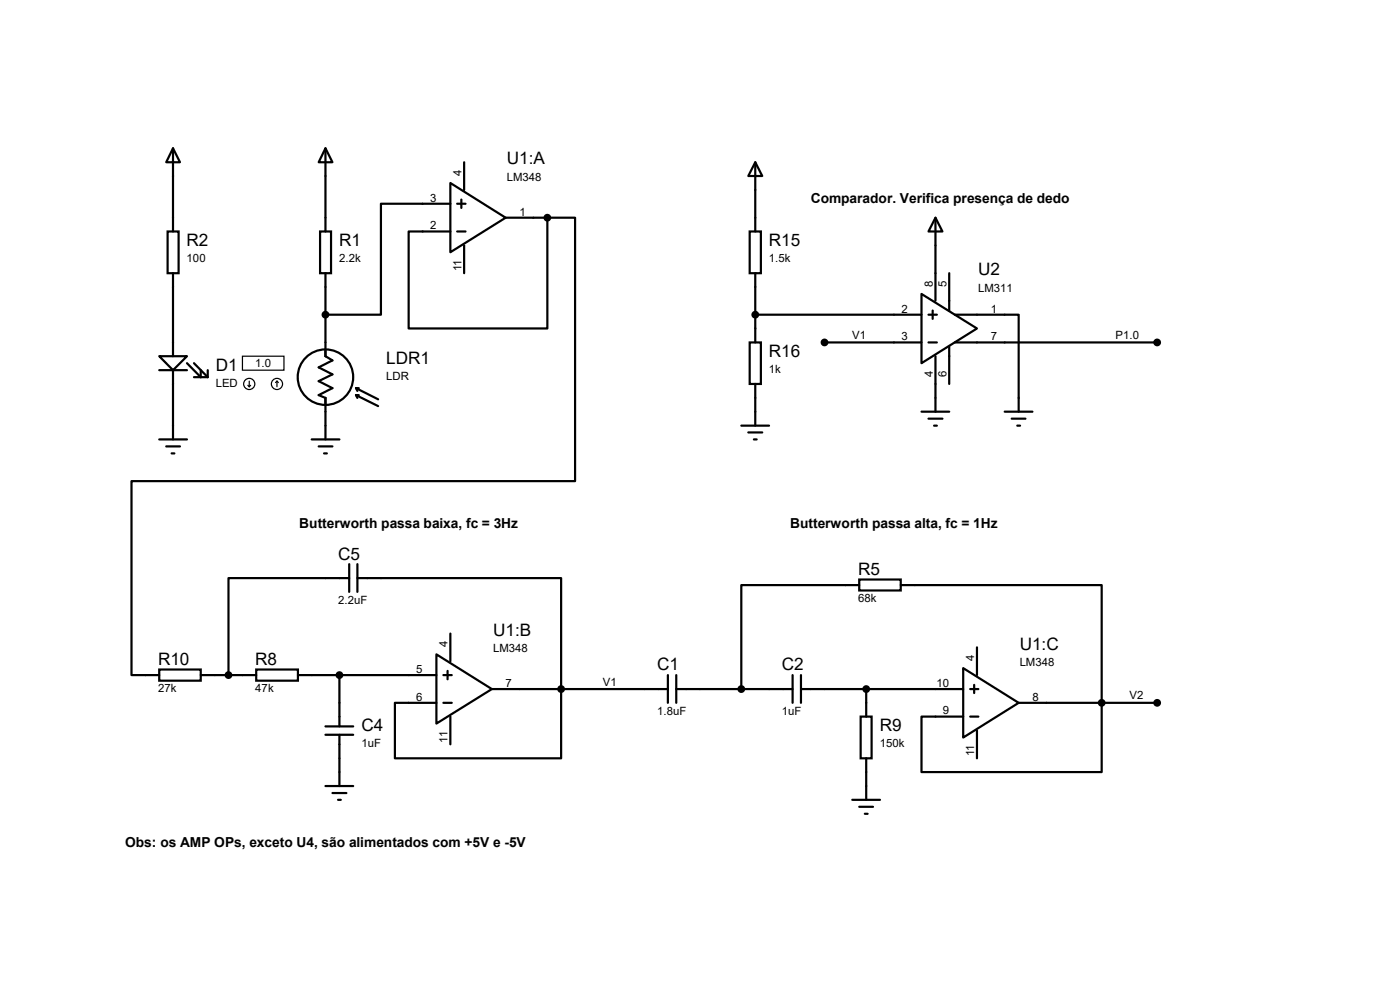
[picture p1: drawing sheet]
<svg xmlns="http://www.w3.org/2000/svg" width="297mm" height="210mm" viewBox="0 0 297 210" stroke-linecap="round" stroke-linejoin="round" font-family="sans-serif">
<g fill="none" stroke="#000" stroke-width=".47">
<path d="M36.7 31.5l1.5 2.9h-2.9zM36.7 31.5v17.6M69 31.5l1.5 2.9h-2.9zM69 31.5v17.6M95.5 38.8l11.8 7.4-11.8 7.3zM98.5 34.4v5.9M160.2 34.4l1.5 2.9h-3zM160.2 34.4v14.7M35.6 49.1h2.3v8.9h-2.3zM36.7 58v17.6M67.9 49.1h2.3v8.9h-2.3zM69 58v17.6l1.5 .9-2.9 1.4 2.9 1.5-2.9 1.5 2.9 1.4-2.9 1.5 1.4 .6v8.8"/>
<path d="M95.5 43.2h-14.7v23.6h-11.8M97 49.1h1.8M97 43.2h1.8M97.9 42.3v1.8M98.5 52.1v5.9M107.3 46.2h8.8M116.1 46.2v23.5h-29.4v-20.6h8.8M116.1 46.2h5.9v55.9h-94.1v41.1h5.9M159 49.1h2.4v8.9h-2.4zM160.2 58v14.6M198.5 46.2l1.4 2.9h-2.9zM198.5 46.2v17.6"/>
<path d="M201.4 58v7.9M33.8 75.6h5.9l-3 2.9zM33.8 78.5h5.9M36.7 78.5v14.7M39.7 77l2.9 3v-1.5M41.1 77l3 3M44.1 78.5v1.5M159 72.6h2.4v8.8h-2.4zM160.2 66.8h35.3M174.9 72.6h20.6M195.5 62.4l11.8 7.3-11.8 7.3zM197 66.8h1.8"/>
<path d="M197 72.6h1.8M197.9 65.9v1.7M198.5 75.6v11.7M201.4 73.5v7.9M202.6 66.8h13.5v20.5M202.6 72.6h42.9M33.8 93.2h5.9M35.3 94.7h2.9M36.4 96.2h.6M41.1 80h3M66.1 93.2h5.9M67.6 94.7h2.9"/>
<path d="M68.7 96.2h.6M75.5 83.8l4.7 2.3M75.5 83.8l.3 .6M75.5 83.8h.6M75.5 82.3l4.7 2.4M75.5 82.3l.3 .6M75.5 82.3h.6M157.3 90.3h5.9M158.7 91.7h3M159.9 93.2h.6M160.2 81.4v8.9M195.5 87.3h5.9"/>
<path d="M197 88.8h2.9M198.2 90.3h.6M213.1 87.3h5.9M214.6 88.8h3M215.8 90.3h.6M74.1 119.7v5.9M75.8 119.7v5.9M74.1 122.6h-25.6v20.6M75.8 122.6h43.2v38.3h-35.2v-11.8h8.8M92.6 138.8l11.8 7.4-11.8 7.3zM95.5 134.4v5.9M182.3 122.9h8.8v2.4h-8.8z"/>
<path d="M182.3 124.1h-25v22.1M191.1 124.1h42.6v39.7h-38.2v-11.8h8.8M207.3 137.3v5.9M33.8 142h8.8v2.4h-8.8zM42.6 143.2h11.8M54.4 142h8.8v2.4h-8.8zM63.2 143.2h29.4M69 155.9h5.9M69 154.1h5.9M72 143.2v10.9M72 155.9v10.9M94.1 143.2h1.7"/>
<path d="M94.1 149.1h1.7M95 142.3v1.8M95.5 152v5.9M104.4 146.2h37.3M141.7 143.2v5.9M143.5 146.2h24.6M143.5 143.2v5.9M168.1 143.2v5.9M169.9 146.2h34.4M169.9 143.2v5.9M182.6 152h2.3v8.9h-2.3zM183.8 146.2v5.8"/>
<path d="M204.3 141.7l11.8 7.4-11.8 7.4zM205.8 146.2h1.8M205.8 152h1.8M206.7 145.3v1.7M207.3 155v5.9M216.1 149.1h29.4M69 166.8h5.9M70.5 168.2h3M71.7 169.7h.6M180.8 169.7h5.9M182.3 171.2h2.9M183.5 172.6h.6"/>
<path d="M183.8 160.9v8.8"/>
<circle cx="69" cy="80" r="5.9"/>
</g>
<g fill="none" stroke="#000" stroke-width=".25">
<path d="M51.4 75.6h8.8v2.9h-8.8zM52.6 81.7l.3 .3M52.9 80.9v1.1M53.2 81.7l-.3 .3M58.8 80.9l-.3 .3M58.8 80.9l.3 .3M58.8 80.9v1.1"/>
<circle cx="52.9" cy="81.4" r="1.19"/>
<circle cx="58.8" cy="81.4" r="1.19"/>
</g>
<g fill="#000" stroke="#000" stroke-width=".47">
<circle cx="116.1" cy="46.2" r=".59"/>
<circle cx="69" cy="66.8" r=".59"/>
<circle cx="160.2" cy="66.8" r=".59"/>
<circle cx="174.9" cy="72.6" r=".59"/>
<circle cx="245.5" cy="72.6" r=".59"/>
<circle cx="48.5" cy="143.2" r=".59"/>
<circle cx="72" cy="143.2" r=".59"/>
<circle cx="119" cy="146.2" r=".59"/>
<circle cx="157.3" cy="146.2" r=".59"/>
<circle cx="183.8" cy="146.2" r=".59"/>
<circle cx="233.7" cy="149.1" r=".59"/>
<circle cx="245.5" cy="149.1" r=".59"/>
</g>
<g font-size="3.6">
<text x="107.5" y="34.9">U1:A</text>
<text x="39.6" y="52.2">R2</text>
<text x="72" y="52.2">R1</text>
<text x="163.1" y="52.2">R15</text>
<text x="207.5" y="58.4">U2</text>
<text x="82" y="77.2">LDR1</text>
<text x="163.1" y="75.7">R16</text>
<text x="45.8" y="78.7">D1</text>
<text x="71.8" y="118.7">C5</text>
<text x="182" y="121.9">R5</text>
<text x="104.6" y="134.9">U1:B</text>
<text x="216.3" y="137.8">U1:C</text>
<text x="33.5" y="141.1">R10</text>
<text x="54.1" y="141.1">R8</text>
<text x="139.4" y="142.2">C1</text>
<text x="165.9" y="142.2">C2</text>
<text x="76.7" y="155.1">C4</text>
<text x="186.6" y="155.1">R9</text>
</g>
<g font-size="2.9">
<text x="172" y="43">Comparador. Verifica presença de dedo</text>
<text x="63.5" y="112">Butterworth passa baixa, fc = 3Hz</text>
<text x="167.6" y="112">Butterworth passa alta, fc = 1Hz</text>
<text x="26.5" y="179.6">Obs: os AMP OPs, exceto U4, são alimentados com +5V e -5V</text>
</g>
<g font-size="2.4">
<text x="97.9" y="37.3" transform="rotate(-90 97.9 37.3)">4</text>
<text x="107.5" y="38.4">LM348</text>
<text x="91.2" y="42.8">3</text>
<text x="110.2" y="45.7">1</text>
<text x="91.2" y="48.6">2</text>
<text x="39.6" y="55.5">100</text>
<text x="72" y="55.5">2.2k</text>
<text x="97.9" y="57.5" transform="rotate(-90 97.9 57.5)">11</text>
<text x="163.1" y="55.5">1.5k</text>
<text x="197.9" y="60.9" transform="rotate(-90 197.9 60.9)">8</text>
<text x="200.8" y="60.9" transform="rotate(-90 200.8 60.9)">5</text>
<text x="207.5" y="61.9">LM311</text>
<text x="180.8" y="71.9">V1</text>
<text x="191.2" y="66.3">2</text>
<text x="210.2" y="66.3">1</text>
<text x="236.7" y="71.9">P1.0</text>
<text x="54.1" y="77.9">1.0</text>
<text x="191.2" y="72.2">3</text>
<text x="210.2" y="72.2">7</text>
<text x="45.8" y="82">LED</text>
<text x="82" y="80.5">LDR</text>
<text x="163.1" y="79.1">1k</text>
<text x="197.9" y="79.9" transform="rotate(-90 197.9 79.9)">4</text>
<text x="200.8" y="79.9" transform="rotate(-90 200.8 79.9)">6</text>
<text x="71.8" y="128.1">2.2uF</text>
<text x="182" y="127.8">68k</text>
<text x="95" y="137.3" transform="rotate(-90 95 137.3)">4</text>
<text x="88.3" y="142.7">5</text>
<text x="104.6" y="138.3">LM348</text>
<text x="206.7" y="140.3" transform="rotate(-90 206.7 140.3)">4</text>
<text x="216.3" y="141.3">LM348</text>
<text x="33.5" y="146.9">27k</text>
<text x="54.1" y="146.9">47k</text>
<text x="88.3" y="148.6">6</text>
<text x="107.3" y="145.7">7</text>
<text x="127.9" y="145.5">V1</text>
<text x="198.7" y="145.7">10</text>
<text x="219" y="148.6">8</text>
<text x="239.6" y="148.4">V2</text>
<text x="139.4" y="151.6">1.8uF</text>
<text x="165.9" y="151.6">1uF</text>
<text x="200" y="151.6">9</text>
<text x="76.7" y="158.5">1uF</text>
<text x="95" y="157.5" transform="rotate(-90 95 157.5)">11</text>
<text x="186.6" y="158.5">150k</text>
<text x="206.7" y="160.4" transform="rotate(-90 206.7 160.4)">11</text>
</g>
</svg>
